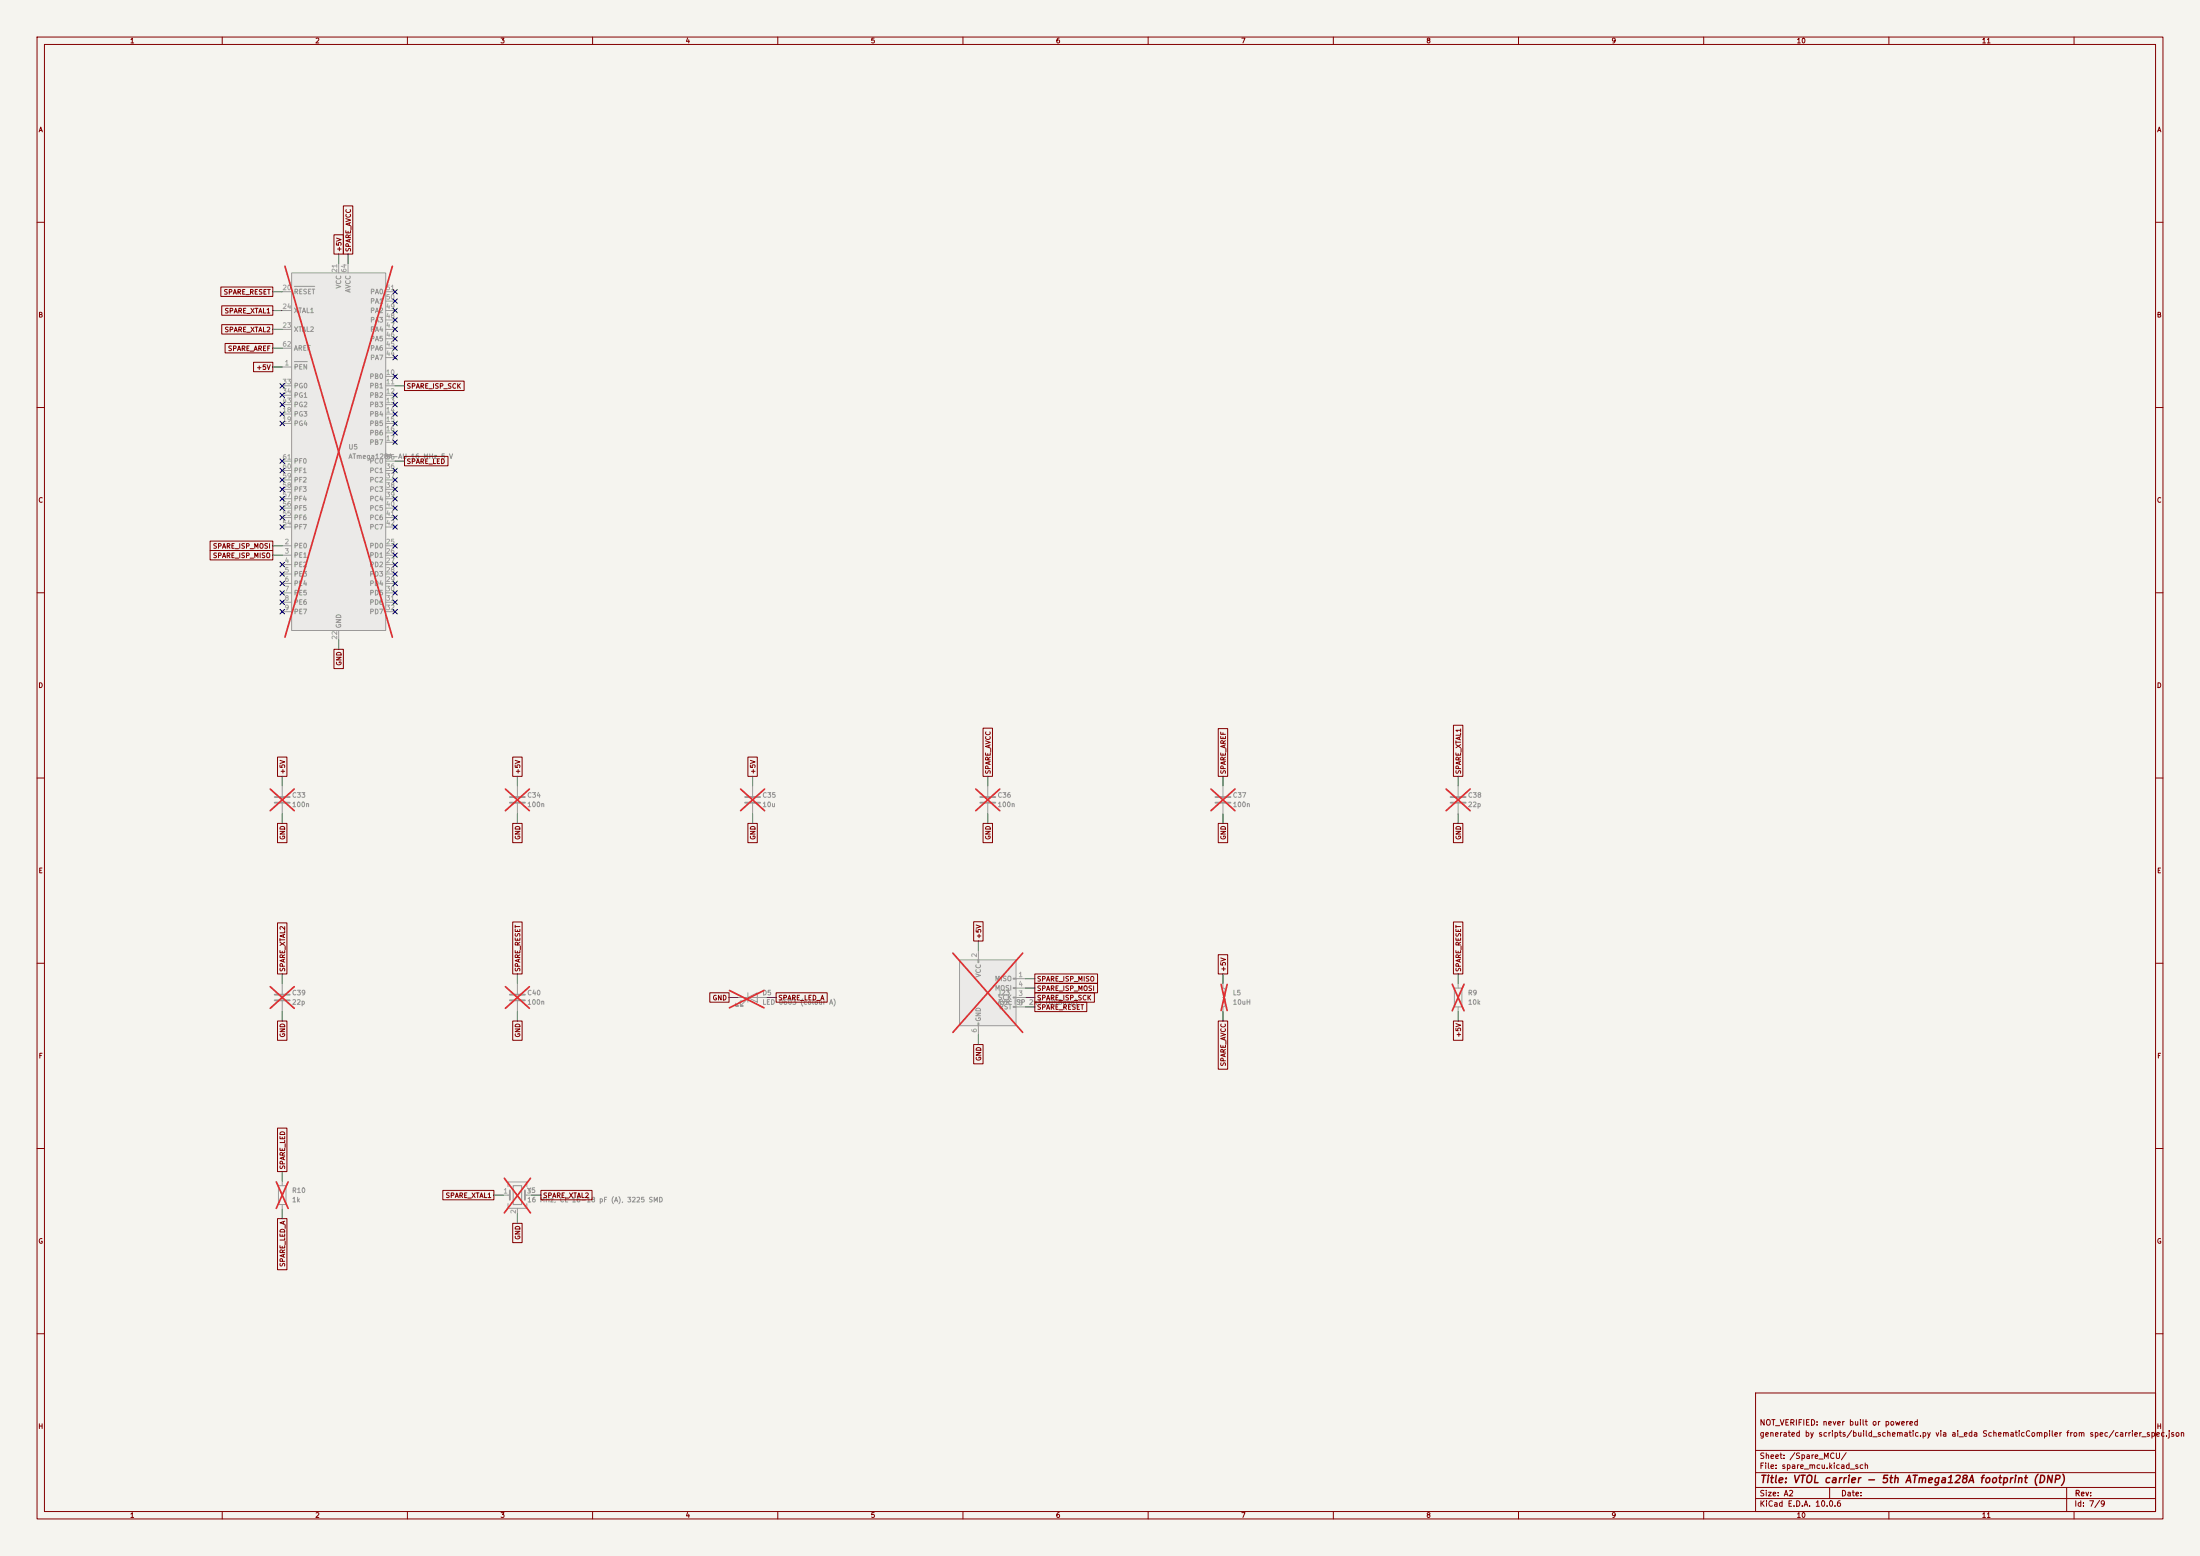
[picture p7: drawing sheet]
(kicad_sch
 (version 20260101)
 (generator "eeschema")
 (generator_version "10.0")
 (paper "A2")
 (title_block
  (title "VTOL carrier - 5th ATmega128A footprint (DNP)")
  (comment 1 "generated by scripts/build_schematic.py via ai_eda SchematicCompiler from spec/carrier_spec.json")
  (comment 2 "NOT_VERIFIED: never built or powered"))
 (lib_symbols
  (symbol "Connector:AVR-ISP-6"
   (pin_names
    (offset 1.016)) (exclude_from_sim no) (in_bom yes) (on_board yes)
   (in_pos_files yes)
   (duplicate_pin_numbers_are_jumpers no)
   (property "Reference" "J" (at -6.35 11.43 0) (show_name no) (do_not_autoplace no) (effects (font (size 1.27 1.27)) (justify left)))
   (property "Value" "AVR-ISP-6" (at 0 11.43 0) (show_name no) (do_not_autoplace no) (effects (font (size 1.27 1.27)) (justify left)))
   (property "Footprint" "" (at -6.35 1.27 90) (show_name no) (do_not_autoplace no) (hide yes) (effects (font (size 1.27 1.27))))
   (property "Datasheet" "" (at -32.385 -13.97 0) (show_name no) (do_not_autoplace no) (hide yes) (effects (font (size 1.27 1.27))))
   (property "Description" "Atmel 6-pin ISP connector" (at 0 0 0) (show_name no) (do_not_autoplace no) (hide yes) (effects (font (size 1.27 1.27))))
   (symbol "AVR-ISP-6_0_1"
    (rectangle (start -2.667 10.16) (end -2.413 9.398) (stroke (width 0) (type default)) (fill (type none)))
    (rectangle (start -2.667 -6.858) (end -2.413 -7.62) (stroke (width 0) (type default)) (fill (type none)))
    (rectangle (start 7.62 10.16) (end -7.62 -7.62) (stroke (width 0.254) (type default)) (fill (type background)))
    (rectangle (start 7.62 5.207) (end 6.858 4.953) (stroke (width 0) (type default)) (fill (type none)))
    (rectangle (start 7.62 2.667) (end 6.858 2.413) (stroke (width 0) (type default)) (fill (type none)))
    (rectangle (start 7.62 0.127) (end 6.858 -0.127) (stroke (width 0) (type default)) (fill (type none)))
    (rectangle (start 7.62 -2.413) (end 6.858 -2.667) (stroke (width 0) (type default)) (fill (type none))))
   (symbol "AVR-ISP-6_1_1"
    (pin passive line (at 10.16 5.08 180) (length 2.54) (name "MISO" (effects (font (size 1.27 1.27)))) (number "1" (effects (font (size 1.27 1.27)))))
    (pin passive line (at -2.54 12.7 270) (length 2.54) (name "VCC" (effects (font (size 1.27 1.27)))) (number "2" (effects (font (size 1.27 1.27)))))
    (pin passive line (at 10.16 0 180) (length 2.54) (name "SCK" (effects (font (size 1.27 1.27)))) (number "3" (effects (font (size 1.27 1.27)))))
    (pin passive line (at 10.16 2.54 180) (length 2.54) (name "MOSI" (effects (font (size 1.27 1.27)))) (number "4" (effects (font (size 1.27 1.27)))))
    (pin passive line (at 10.16 -2.54 180) (length 2.54) (name "~{RST}" (effects (font (size 1.27 1.27)))) (number "5" (effects (font (size 1.27 1.27)))))
    (pin passive line (at -2.54 -10.16 90) (length 2.54) (name "GND" (effects (font (size 1.27 1.27)))) (number "6" (effects (font (size 1.27 1.27))))))
   (embedded_fonts no))
  (symbol "Device:C"
   (pin_numbers (hide yes))
   (pin_names
    (offset 0.254)) (exclude_from_sim no) (in_bom yes) (on_board yes)
   (in_pos_files yes)
   (duplicate_pin_numbers_are_jumpers no)
   (property "Reference" "C" (at 0.635 2.54 0) (show_name no) (do_not_autoplace no) (effects (font (size 1.27 1.27)) (justify left)))
   (property "Value" "C" (at 0.635 -2.54 0) (show_name no) (do_not_autoplace no) (effects (font (size 1.27 1.27)) (justify left)))
   (property "Footprint" "" (at 0.9652 -3.81 0) (show_name no) (do_not_autoplace no) (hide yes) (effects (font (size 1.27 1.27))))
   (property "Datasheet" "" (at 0 0 0) (show_name no) (do_not_autoplace no) (hide yes) (effects (font (size 1.27 1.27))))
   (property "Description" "Unpolarized capacitor" (at 0 0 0) (show_name no) (do_not_autoplace no) (hide yes) (effects (font (size 1.27 1.27))))
   (symbol "C_0_1"
    (polyline (pts (xy -2.032 0.762) (xy 2.032 0.762)) (stroke (width 0.508) (type default)) (fill (type none)))
    (polyline (pts (xy -2.032 -0.762) (xy 2.032 -0.762)) (stroke (width 0.508) (type default)) (fill (type none))))
   (symbol "C_1_1"
    (pin passive line (at 0 3.81 270) (length 2.794) (name "" (effects (font (size 1.27 1.27)))) (number "1" (effects (font (size 1.27 1.27)))))
    (pin passive line (at 0 -3.81 90) (length 2.794) (name "" (effects (font (size 1.27 1.27)))) (number "2" (effects (font (size 1.27 1.27))))))
   (embedded_fonts no))
  (symbol "Device:Crystal_GND24"
   (pin_names
    (offset 1.016) (hide yes)) (exclude_from_sim no) (in_bom yes) (on_board yes)
   (in_pos_files yes)
   (duplicate_pin_numbers_are_jumpers no)
   (property "Reference" "Y" (at 3.175 5.08 0) (show_name no) (do_not_autoplace no) (effects (font (size 1.27 1.27)) (justify left)))
   (property "Value" "Crystal_GND24" (at 3.175 3.175 0) (show_name no) (do_not_autoplace no) (effects (font (size 1.27 1.27)) (justify left)))
   (property "Footprint" "" (at 0 0 0) (show_name no) (do_not_autoplace no) (hide yes) (effects (font (size 1.27 1.27))))
   (property "Datasheet" "" (at 0 0 0) (show_name no) (do_not_autoplace no) (hide yes) (effects (font (size 1.27 1.27))))
   (property "Description" "Four pin crystal, GND on pins 2 and 4" (at 0 0 0) (show_name no) (do_not_autoplace no) (hide yes) (effects (font (size 1.27 1.27))))
   (property private "KLC_S3.3" "The rectangle is not a symbol body but a graphical element" (at 0 -12.7 0) (show_name yes) (do_not_autoplace no) (hide yes) (effects (font (size 1.27 1.27))))
   (property private "KLC_S4.1" "Some pins are on 50mil grid to make the symbol small" (at 0 -15.24 0) (show_name yes) (do_not_autoplace no) (hide yes) (effects (font (size 1.27 1.27))))
   (symbol "Crystal_GND24_0_1"
    (polyline (pts (xy -2.54 2.286) (xy -2.54 3.556) (xy 2.54 3.556) (xy 2.54 2.286)) (stroke (width 0) (type default)) (fill (type none)))
    (polyline (pts (xy -2.54 0) (xy -2.032 0)) (stroke (width 0) (type default)) (fill (type none)))
    (polyline (pts (xy -2.54 -2.286) (xy -2.54 -3.556) (xy 2.54 -3.556) (xy 2.54 -2.286)) (stroke (width 0) (type default)) (fill (type none)))
    (polyline (pts (xy -2.032 -1.27) (xy -2.032 1.27)) (stroke (width 0.508) (type default)) (fill (type none)))
    (rectangle (start -1.143 2.54) (end 1.143 -2.54) (stroke (width 0.3048) (type default)) (fill (type none)))
    (polyline (pts (xy 0 -3.81) (xy 0 -3.556)) (stroke (width 0) (type default)) (fill (type none)))
    (polyline (pts (xy 2.032 0) (xy 2.54 0)) (stroke (width 0) (type default)) (fill (type none)))
    (polyline (pts (xy 2.032 -1.27) (xy 2.032 1.27)) (stroke (width 0.508) (type default)) (fill (type none))))
   (symbol "Crystal_GND24_1_1"
    (pin passive line (at -3.81 0 0) (length 1.27) (name "1" (effects (font (size 1.27 1.27)))) (number "1" (effects (font (size 1.27 1.27)))))
    (pin passive line (at 0 -5.08 90) (length 1.27) (name "G" (effects (font (size 1.27 1.27)))) (number "2" (effects (font (size 1.27 1.27)))))
    (pin passive line (at 3.81 0 180) (length 1.27) (name "3" (effects (font (size 1.27 1.27)))) (number "3" (effects (font (size 1.27 1.27)))))
    (pin passive line (at 0 -5.08 90) (length 1.27) (hide yes) (name "G" (effects (font (size 1.27 1.27)))) (number "4" (effects (font (size 1.27 1.27))))))
   (embedded_fonts no))
  (symbol "Device:L"
   (pin_numbers (hide yes))
   (pin_names
    (offset 1.016) (hide yes)) (exclude_from_sim no) (in_bom yes) (on_board yes)
   (in_pos_files yes)
   (duplicate_pin_numbers_are_jumpers no)
   (property "Reference" "L" (at -1.27 0 90) (show_name no) (do_not_autoplace no) (effects (font (size 1.27 1.27))))
   (property "Value" "L" (at 1.905 0 90) (show_name no) (do_not_autoplace no) (effects (font (size 1.27 1.27))))
   (property "Footprint" "" (at 0 0 0) (show_name no) (do_not_autoplace no) (hide yes) (effects (font (size 1.27 1.27))))
   (property "Datasheet" "" (at 0 0 0) (show_name no) (do_not_autoplace no) (hide yes) (effects (font (size 1.27 1.27))))
   (property "Description" "Inductor" (at 0 0 0) (show_name no) (do_not_autoplace no) (hide yes) (effects (font (size 1.27 1.27))))
   (symbol "L_0_1"
    (arc (start 0 2.54) (mid 0.6323 1.905) (end 0 1.27) (stroke (width 0) (type default)) (fill (type none)))
    (arc (start 0 1.27) (mid 0.6323 0.635) (end 0 0) (stroke (width 0) (type default)) (fill (type none)))
    (arc (start 0 0) (mid 0.6323 -0.635) (end 0 -1.27) (stroke (width 0) (type default)) (fill (type none)))
    (arc (start 0 -1.27) (mid 0.6323 -1.905) (end 0 -2.54) (stroke (width 0) (type default)) (fill (type none))))
   (symbol "L_1_1"
    (pin passive line (at 0 3.81 270) (length 1.27) (name "1" (effects (font (size 1.27 1.27)))) (number "1" (effects (font (size 1.27 1.27)))))
    (pin passive line (at 0 -3.81 90) (length 1.27) (name "2" (effects (font (size 1.27 1.27)))) (number "2" (effects (font (size 1.27 1.27))))))
   (embedded_fonts no))
  (symbol "Device:LED"
   (pin_numbers (hide yes))
   (pin_names
    (offset 1.016) (hide yes)) (exclude_from_sim no) (in_bom yes) (on_board yes)
   (in_pos_files yes)
   (duplicate_pin_numbers_are_jumpers no)
   (property "Reference" "D" (at 0 2.54 0) (show_name no) (do_not_autoplace no) (effects (font (size 1.27 1.27))))
   (property "Value" "LED" (at 0 -2.54 0) (show_name no) (do_not_autoplace no) (effects (font (size 1.27 1.27))))
   (property "Footprint" "" (at 0 0 0) (show_name no) (do_not_autoplace no) (hide yes) (effects (font (size 1.27 1.27))))
   (property "Datasheet" "" (at 0 0 0) (show_name no) (do_not_autoplace no) (hide yes) (effects (font (size 1.27 1.27))))
   (property "Description" "Light emitting diode" (at 0 0 0) (show_name no) (do_not_autoplace no) (hide yes) (effects (font (size 1.27 1.27))))
   (property "Sim.Pins" "1=K 2=A" (at 0 0 0) (show_name no) (do_not_autoplace no) (hide yes) (effects (font (size 1.27 1.27))))
   (symbol "LED_0_1"
    (polyline (pts (xy -3.048 -0.762) (xy -4.572 -2.286) (xy -3.81 -2.286) (xy -4.572 -2.286) (xy -4.572 -1.524)) (stroke (width 0) (type default)) (fill (type none)))
    (polyline (pts (xy -1.778 -0.762) (xy -3.302 -2.286) (xy -2.54 -2.286) (xy -3.302 -2.286) (xy -3.302 -1.524)) (stroke (width 0) (type default)) (fill (type none)))
    (polyline (pts (xy -1.27 0) (xy 1.27 0)) (stroke (width 0) (type default)) (fill (type none)))
    (polyline (pts (xy -1.27 -1.27) (xy -1.27 1.27)) (stroke (width 0.254) (type default)) (fill (type none)))
    (polyline (pts (xy 1.27 -1.27) (xy 1.27 1.27) (xy -1.27 0) (xy 1.27 -1.27)) (stroke (width 0.254) (type default)) (fill (type none))))
   (symbol "LED_1_1"
    (pin passive line (at -3.81 0 0) (length 2.54) (name "K" (effects (font (size 1.27 1.27)))) (number "1" (effects (font (size 1.27 1.27)))))
    (pin passive line (at 3.81 0 180) (length 2.54) (name "A" (effects (font (size 1.27 1.27)))) (number "2" (effects (font (size 1.27 1.27))))))
   (embedded_fonts no))
  (symbol "Device:R"
   (pin_numbers (hide yes))
   (pin_names
    (offset 0)) (exclude_from_sim no) (in_bom yes) (on_board yes)
   (in_pos_files yes)
   (duplicate_pin_numbers_are_jumpers no)
   (property "Reference" "R" (at 2.032 0 90) (show_name no) (do_not_autoplace no) (effects (font (size 1.27 1.27))))
   (property "Value" "R" (at 0 0 90) (show_name no) (do_not_autoplace no) (effects (font (size 1.27 1.27))))
   (property "Footprint" "" (at -1.778 0 90) (show_name no) (do_not_autoplace no) (hide yes) (effects (font (size 1.27 1.27))))
   (property "Datasheet" "" (at 0 0 0) (show_name no) (do_not_autoplace no) (hide yes) (effects (font (size 1.27 1.27))))
   (property "Description" "Resistor" (at 0 0 0) (show_name no) (do_not_autoplace no) (hide yes) (effects (font (size 1.27 1.27))))
   (symbol "R_0_1"
    (rectangle (start -1.016 -2.54) (end 1.016 2.54) (stroke (width 0.254) (type default)) (fill (type none))))
   (symbol "R_1_1"
    (pin passive line (at 0 3.81 270) (length 1.27) (name "" (effects (font (size 1.27 1.27)))) (number "1" (effects (font (size 1.27 1.27)))))
    (pin passive line (at 0 -3.81 90) (length 1.27) (name "" (effects (font (size 1.27 1.27)))) (number "2" (effects (font (size 1.27 1.27))))))
   (embedded_fonts no))
  (symbol "MCU_Microchip_ATmega:ATmega128A-A" (exclude_from_sim no) (in_bom yes) (on_board yes)
   (in_pos_files yes)
   (duplicate_pin_numbers_are_jumpers no)
   (property "Reference" "U" (at -12.7 49.53 0) (show_name no) (do_not_autoplace no) (effects (font (size 1.27 1.27)) (justify left bottom)))
   (property "Value" "ATmega128A-A" (at 2.54 -49.53 0) (show_name no) (do_not_autoplace no) (effects (font (size 1.27 1.27)) (justify left top)))
   (property "Footprint" "Package_QFP:TQFP-64_14x14mm_P0.8mm" (at 0 0 0) (show_name no) (do_not_autoplace no) (hide yes) (effects (font (size 1.27 1.27)
    (italic yes))))
   (property "Datasheet" "http://ww1.microchip.com/downloads/en/DeviceDoc/Atmel-8151-8-bit-AVR-ATmega128A_Datasheet.pdf" (at 0 0 0) (show_name no) (do_not_autoplace no) (hide yes) (effects (font (size 1.27 1.27))))
   (property "Description" "16MHz, 128kB Flash, 4kB SRAM, 4kB EEPROM, TQFP-64" (at 0 0 0) (show_name no) (do_not_autoplace no) (hide yes) (effects (font (size 1.27 1.27))))
   (symbol "ATmega128A-A_0_1"
    (rectangle (start -12.7 -48.26) (end 12.7 48.26) (stroke (width 0.254) (type default)) (fill (type background))))
   (symbol "ATmega128A-A_1_1"
    (pin input line (at -15.24 22.86 0) (length 2.54) (name "~{PEN}" (effects (font (size 1.27 1.27)))) (number "1" (effects (font (size 1.27 1.27)))))
    (pin bidirectional line (at -15.24 -25.4 0) (length 2.54) (name "PE0" (effects (font (size 1.27 1.27)))) (number "2" (effects (font (size 1.27 1.27)))))
    (pin bidirectional line (at -15.24 -27.94 0) (length 2.54) (name "PE1" (effects (font (size 1.27 1.27)))) (number "3" (effects (font (size 1.27 1.27)))))
    (pin bidirectional line (at -15.24 -30.48 0) (length 2.54) (name "PE2" (effects (font (size 1.27 1.27)))) (number "4" (effects (font (size 1.27 1.27)))))
    (pin bidirectional line (at -15.24 -33.02 0) (length 2.54) (name "PE3" (effects (font (size 1.27 1.27)))) (number "5" (effects (font (size 1.27 1.27)))))
    (pin bidirectional line (at -15.24 -35.56 0) (length 2.54) (name "PE4" (effects (font (size 1.27 1.27)))) (number "6" (effects (font (size 1.27 1.27)))))
    (pin bidirectional line (at -15.24 -38.1 0) (length 2.54) (name "PE5" (effects (font (size 1.27 1.27)))) (number "7" (effects (font (size 1.27 1.27)))))
    (pin bidirectional line (at -15.24 -40.64 0) (length 2.54) (name "PE6" (effects (font (size 1.27 1.27)))) (number "8" (effects (font (size 1.27 1.27)))))
    (pin bidirectional line (at -15.24 -43.18 0) (length 2.54) (name "PE7" (effects (font (size 1.27 1.27)))) (number "9" (effects (font (size 1.27 1.27)))))
    (pin bidirectional line (at 15.24 20.32 180) (length 2.54) (name "PB0" (effects (font (size 1.27 1.27)))) (number "10" (effects (font (size 1.27 1.27)))))
    (pin bidirectional line (at 15.24 17.78 180) (length 2.54) (name "PB1" (effects (font (size 1.27 1.27)))) (number "11" (effects (font (size 1.27 1.27)))))
    (pin bidirectional line (at 15.24 15.24 180) (length 2.54) (name "PB2" (effects (font (size 1.27 1.27)))) (number "12" (effects (font (size 1.27 1.27)))))
    (pin bidirectional line (at 15.24 12.7 180) (length 2.54) (name "PB3" (effects (font (size 1.27 1.27)))) (number "13" (effects (font (size 1.27 1.27)))))
    (pin bidirectional line (at 15.24 10.16 180) (length 2.54) (name "PB4" (effects (font (size 1.27 1.27)))) (number "14" (effects (font (size 1.27 1.27)))))
    (pin bidirectional line (at 15.24 7.62 180) (length 2.54) (name "PB5" (effects (font (size 1.27 1.27)))) (number "15" (effects (font (size 1.27 1.27)))))
    (pin bidirectional line (at 15.24 5.08 180) (length 2.54) (name "PB6" (effects (font (size 1.27 1.27)))) (number "16" (effects (font (size 1.27 1.27)))))
    (pin bidirectional line (at 15.24 2.54 180) (length 2.54) (name "PB7" (effects (font (size 1.27 1.27)))) (number "17" (effects (font (size 1.27 1.27)))))
    (pin bidirectional line (at -15.24 10.16 0) (length 2.54) (name "PG3" (effects (font (size 1.27 1.27)))) (number "18" (effects (font (size 1.27 1.27)))))
    (pin bidirectional line (at -15.24 7.62 0) (length 2.54) (name "PG4" (effects (font (size 1.27 1.27)))) (number "19" (effects (font (size 1.27 1.27)))))
    (pin input line (at -15.24 43.18 0) (length 2.54) (name "~{RESET}" (effects (font (size 1.27 1.27)))) (number "20" (effects (font (size 1.27 1.27)))))
    (pin power_in line (at 0 50.8 270) (length 2.54) (name "VCC" (effects (font (size 1.27 1.27)))) (number "21" (effects (font (size 1.27 1.27)))))
    (pin power_in line (at 0 -50.8 90) (length 2.54) (name "GND" (effects (font (size 1.27 1.27)))) (number "22" (effects (font (size 1.27 1.27)))))
    (pin output line (at -15.24 33.02 0) (length 2.54) (name "XTAL2" (effects (font (size 1.27 1.27)))) (number "23" (effects (font (size 1.27 1.27)))))
    (pin input line (at -15.24 38.1 0) (length 2.54) (name "XTAL1" (effects (font (size 1.27 1.27)))) (number "24" (effects (font (size 1.27 1.27)))))
    (pin bidirectional line (at 15.24 -25.4 180) (length 2.54) (name "PD0" (effects (font (size 1.27 1.27)))) (number "25" (effects (font (size 1.27 1.27)))))
    (pin bidirectional line (at 15.24 -27.94 180) (length 2.54) (name "PD1" (effects (font (size 1.27 1.27)))) (number "26" (effects (font (size 1.27 1.27)))))
    (pin bidirectional line (at 15.24 -30.48 180) (length 2.54) (name "PD2" (effects (font (size 1.27 1.27)))) (number "27" (effects (font (size 1.27 1.27)))))
    (pin bidirectional line (at 15.24 -33.02 180) (length 2.54) (name "PD3" (effects (font (size 1.27 1.27)))) (number "28" (effects (font (size 1.27 1.27)))))
    (pin bidirectional line (at 15.24 -35.56 180) (length 2.54) (name "PD4" (effects (font (size 1.27 1.27)))) (number "29" (effects (font (size 1.27 1.27)))))
    (pin bidirectional line (at 15.24 -38.1 180) (length 2.54) (name "PD5" (effects (font (size 1.27 1.27)))) (number "30" (effects (font (size 1.27 1.27)))))
    (pin bidirectional line (at 15.24 -40.64 180) (length 2.54) (name "PD6" (effects (font (size 1.27 1.27)))) (number "31" (effects (font (size 1.27 1.27)))))
    (pin bidirectional line (at 15.24 -43.18 180) (length 2.54) (name "PD7" (effects (font (size 1.27 1.27)))) (number "32" (effects (font (size 1.27 1.27)))))
    (pin bidirectional line (at -15.24 17.78 0) (length 2.54) (name "PG0" (effects (font (size 1.27 1.27)))) (number "33" (effects (font (size 1.27 1.27)))))
    (pin bidirectional line (at -15.24 15.24 0) (length 2.54) (name "PG1" (effects (font (size 1.27 1.27)))) (number "34" (effects (font (size 1.27 1.27)))))
    (pin bidirectional line (at 15.24 -2.54 180) (length 2.54) (name "PC0" (effects (font (size 1.27 1.27)))) (number "35" (effects (font (size 1.27 1.27)))))
    (pin bidirectional line (at 15.24 -5.08 180) (length 2.54) (name "PC1" (effects (font (size 1.27 1.27)))) (number "36" (effects (font (size 1.27 1.27)))))
    (pin bidirectional line (at 15.24 -7.62 180) (length 2.54) (name "PC2" (effects (font (size 1.27 1.27)))) (number "37" (effects (font (size 1.27 1.27)))))
    (pin bidirectional line (at 15.24 -10.16 180) (length 2.54) (name "PC3" (effects (font (size 1.27 1.27)))) (number "38" (effects (font (size 1.27 1.27)))))
    (pin bidirectional line (at 15.24 -12.7 180) (length 2.54) (name "PC4" (effects (font (size 1.27 1.27)))) (number "39" (effects (font (size 1.27 1.27)))))
    (pin bidirectional line (at 15.24 -15.24 180) (length 2.54) (name "PC5" (effects (font (size 1.27 1.27)))) (number "40" (effects (font (size 1.27 1.27)))))
    (pin bidirectional line (at 15.24 -17.78 180) (length 2.54) (name "PC6" (effects (font (size 1.27 1.27)))) (number "41" (effects (font (size 1.27 1.27)))))
    (pin bidirectional line (at 15.24 -20.32 180) (length 2.54) (name "PC7" (effects (font (size 1.27 1.27)))) (number "42" (effects (font (size 1.27 1.27)))))
    (pin bidirectional line (at -15.24 12.7 0) (length 2.54) (name "PG2" (effects (font (size 1.27 1.27)))) (number "43" (effects (font (size 1.27 1.27)))))
    (pin bidirectional line (at 15.24 25.4 180) (length 2.54) (name "PA7" (effects (font (size 1.27 1.27)))) (number "44" (effects (font (size 1.27 1.27)))))
    (pin bidirectional line (at 15.24 27.94 180) (length 2.54) (name "PA6" (effects (font (size 1.27 1.27)))) (number "45" (effects (font (size 1.27 1.27)))))
    (pin bidirectional line (at 15.24 30.48 180) (length 2.54) (name "PA5" (effects (font (size 1.27 1.27)))) (number "46" (effects (font (size 1.27 1.27)))))
    (pin bidirectional line (at 15.24 33.02 180) (length 2.54) (name "PA4" (effects (font (size 1.27 1.27)))) (number "47" (effects (font (size 1.27 1.27)))))
    (pin bidirectional line (at 15.24 35.56 180) (length 2.54) (name "PA3" (effects (font (size 1.27 1.27)))) (number "48" (effects (font (size 1.27 1.27)))))
    (pin bidirectional line (at 15.24 38.1 180) (length 2.54) (name "PA2" (effects (font (size 1.27 1.27)))) (number "49" (effects (font (size 1.27 1.27)))))
    (pin bidirectional line (at 15.24 40.64 180) (length 2.54) (name "PA1" (effects (font (size 1.27 1.27)))) (number "50" (effects (font (size 1.27 1.27)))))
    (pin bidirectional line (at 15.24 43.18 180) (length 2.54) (name "PA0" (effects (font (size 1.27 1.27)))) (number "51" (effects (font (size 1.27 1.27)))))
    (pin passive line (at 0 50.8 270) (length 2.54) (hide yes) (name "VCC" (effects (font (size 1.27 1.27)))) (number "52" (effects (font (size 1.27 1.27)))))
    (pin passive line (at 0 -50.8 90) (length 2.54) (hide yes) (name "GND" (effects (font (size 1.27 1.27)))) (number "53" (effects (font (size 1.27 1.27)))))
    (pin bidirectional line (at -15.24 -20.32 0) (length 2.54) (name "PF7" (effects (font (size 1.27 1.27)))) (number "54" (effects (font (size 1.27 1.27)))))
    (pin bidirectional line (at -15.24 -17.78 0) (length 2.54) (name "PF6" (effects (font (size 1.27 1.27)))) (number "55" (effects (font (size 1.27 1.27)))))
    (pin bidirectional line (at -15.24 -15.24 0) (length 2.54) (name "PF5" (effects (font (size 1.27 1.27)))) (number "56" (effects (font (size 1.27 1.27)))))
    (pin bidirectional line (at -15.24 -12.7 0) (length 2.54) (name "PF4" (effects (font (size 1.27 1.27)))) (number "57" (effects (font (size 1.27 1.27)))))
    (pin bidirectional line (at -15.24 -10.16 0) (length 2.54) (name "PF3" (effects (font (size 1.27 1.27)))) (number "58" (effects (font (size 1.27 1.27)))))
    (pin bidirectional line (at -15.24 -7.62 0) (length 2.54) (name "PF2" (effects (font (size 1.27 1.27)))) (number "59" (effects (font (size 1.27 1.27)))))
    (pin bidirectional line (at -15.24 -5.08 0) (length 2.54) (name "PF1" (effects (font (size 1.27 1.27)))) (number "60" (effects (font (size 1.27 1.27)))))
    (pin bidirectional line (at -15.24 -2.54 0) (length 2.54) (name "PF0" (effects (font (size 1.27 1.27)))) (number "61" (effects (font (size 1.27 1.27)))))
    (pin passive line (at -15.24 27.94 0) (length 2.54) (name "AREF" (effects (font (size 1.27 1.27)))) (number "62" (effects (font (size 1.27 1.27)))))
    (pin passive line (at 0 -50.8 90) (length 2.54) (hide yes) (name "GND" (effects (font (size 1.27 1.27)))) (number "63" (effects (font (size 1.27 1.27)))))
    (pin power_in line (at 2.54 50.8 270) (length 2.54) (name "AVCC" (effects (font (size 1.27 1.27)))) (number "64" (effects (font (size 1.27 1.27))))))
   (embedded_fonts no)))
 (no_connect
  (at 76.2 152.4))
 (no_connect
  (at 76.2 154.94))
 (no_connect
  (at 76.2 157.48))
 (no_connect
  (at 76.2 160.02))
 (no_connect
  (at 76.2 162.56))
 (no_connect
  (at 76.2 165.1))
 (no_connect
  (at 106.68 101.6))
 (no_connect
  (at 106.68 106.68))
 (no_connect
  (at 106.68 109.22))
 (no_connect
  (at 106.68 111.76))
 (no_connect
  (at 106.68 114.3))
 (no_connect
  (at 106.68 116.84))
 (no_connect
  (at 106.68 119.38))
 (no_connect
  (at 76.2 111.76))
 (no_connect
  (at 76.2 114.3))
 (no_connect
  (at 106.68 147.32))
 (no_connect
  (at 106.68 149.86))
 (no_connect
  (at 106.68 152.4))
 (no_connect
  (at 106.68 154.94))
 (no_connect
  (at 106.68 157.48))
 (no_connect
  (at 106.68 160.02))
 (no_connect
  (at 106.68 162.56))
 (no_connect
  (at 106.68 165.1))
 (no_connect
  (at 76.2 104.14))
 (no_connect
  (at 76.2 106.68))
 (no_connect
  (at 106.68 127))
 (no_connect
  (at 106.68 129.54))
 (no_connect
  (at 106.68 132.08))
 (no_connect
  (at 106.68 134.62))
 (no_connect
  (at 106.68 137.16))
 (no_connect
  (at 106.68 139.7))
 (no_connect
  (at 106.68 142.24))
 (no_connect
  (at 76.2 109.22))
 (no_connect
  (at 106.68 96.52))
 (no_connect
  (at 106.68 93.98))
 (no_connect
  (at 106.68 91.44))
 (no_connect
  (at 106.68 88.9))
 (no_connect
  (at 106.68 86.36))
 (no_connect
  (at 106.68 83.82))
 (no_connect
  (at 106.68 81.28))
 (no_connect
  (at 106.68 78.74))
 (no_connect
  (at 76.2 142.24))
 (no_connect
  (at 76.2 139.7))
 (no_connect
  (at 76.2 137.16))
 (no_connect
  (at 76.2 134.62))
 (no_connect
  (at 76.2 132.08))
 (no_connect
  (at 76.2 129.54))
 (no_connect
  (at 76.2 127))
 (no_connect
  (at 76.2 124.46))
 (wire
  (pts (xy 76.2 212.09) (xy 76.2 209.55))
  (stroke (width 0) (type default)))
 (wire
  (pts (xy 139.7 212.09) (xy 139.7 209.55))
  (stroke (width 0) (type default)))
 (wire
  (pts (xy 203.2 212.09) (xy 203.2 209.55))
  (stroke (width 0) (type default)))
 (wire
  (pts (xy 264.16 256.54) (xy 264.16 254))
  (stroke (width 0) (type default)))
 (wire
  (pts (xy 330.2 265.43) (xy 330.2 262.89))
  (stroke (width 0) (type default)))
 (wire
  (pts (xy 393.7 273.05) (xy 393.7 275.59))
  (stroke (width 0) (type default)))
 (wire
  (pts (xy 76.2 99.06) (xy 73.66 99.06))
  (stroke (width 0) (type default)))
 (wire
  (pts (xy 91.44 71.12) (xy 91.44 68.58))
  (stroke (width 0) (type default)))
 (wire
  (pts (xy 76.2 219.71) (xy 76.2 222.25))
  (stroke (width 0) (type default)))
 (wire
  (pts (xy 139.7 219.71) (xy 139.7 222.25))
  (stroke (width 0) (type default)))
 (wire
  (pts (xy 203.2 219.71) (xy 203.2 222.25))
  (stroke (width 0) (type default)))
 (wire
  (pts (xy 266.7 219.71) (xy 266.7 222.25))
  (stroke (width 0) (type default)))
 (wire
  (pts (xy 330.2 219.71) (xy 330.2 222.25))
  (stroke (width 0) (type default)))
 (wire
  (pts (xy 393.7 219.71) (xy 393.7 222.25))
  (stroke (width 0) (type default)))
 (wire
  (pts (xy 76.2 273.05) (xy 76.2 275.59))
  (stroke (width 0) (type default)))
 (wire
  (pts (xy 139.7 273.05) (xy 139.7 275.59))
  (stroke (width 0) (type default)))
 (wire
  (pts (xy 199.39 269.24) (xy 196.85 269.24))
  (stroke (width 0) (type default)))
 (wire
  (pts (xy 264.16 279.4) (xy 264.16 281.94))
  (stroke (width 0) (type default)))
 (wire
  (pts (xy 91.44 172.72) (xy 91.44 175.26))
  (stroke (width 0) (type default)))
 (wire
  (pts (xy 139.7 327.66) (xy 139.7 330.2))
  (stroke (width 0) (type default)))
 (wire
  (pts (xy 330.2 212.09) (xy 330.2 209.55))
  (stroke (width 0) (type default)))
 (wire
  (pts (xy 76.2 93.98) (xy 73.66 93.98))
  (stroke (width 0) (type default)))
 (wire
  (pts (xy 266.7 212.09) (xy 266.7 209.55))
  (stroke (width 0) (type default)))
 (wire
  (pts (xy 330.2 273.05) (xy 330.2 275.59))
  (stroke (width 0) (type default)))
 (wire
  (pts (xy 93.98 71.12) (xy 93.98 68.58))
  (stroke (width 0) (type default)))
 (wire
  (pts (xy 276.86 264.16) (xy 279.4 264.16))
  (stroke (width 0) (type default)))
 (wire
  (pts (xy 76.2 149.86) (xy 73.66 149.86))
  (stroke (width 0) (type default)))
 (wire
  (pts (xy 276.86 266.7) (xy 279.4 266.7))
  (stroke (width 0) (type default)))
 (wire
  (pts (xy 76.2 147.32) (xy 73.66 147.32))
  (stroke (width 0) (type default)))
 (wire
  (pts (xy 276.86 269.24) (xy 279.4 269.24))
  (stroke (width 0) (type default)))
 (wire
  (pts (xy 106.68 104.14) (xy 109.22 104.14))
  (stroke (width 0) (type default)))
 (wire
  (pts (xy 76.2 318.77) (xy 76.2 316.23))
  (stroke (width 0) (type default)))
 (wire
  (pts (xy 106.68 124.46) (xy 109.22 124.46))
  (stroke (width 0) (type default)))
 (wire
  (pts (xy 207.01 269.24) (xy 209.55 269.24))
  (stroke (width 0) (type default)))
 (wire
  (pts (xy 76.2 326.39) (xy 76.2 328.93))
  (stroke (width 0) (type default)))
 (wire
  (pts (xy 139.7 265.43) (xy 139.7 262.89))
  (stroke (width 0) (type default)))
 (wire
  (pts (xy 276.86 271.78) (xy 279.4 271.78))
  (stroke (width 0) (type default)))
 (wire
  (pts (xy 393.7 265.43) (xy 393.7 262.89))
  (stroke (width 0) (type default)))
 (wire
  (pts (xy 76.2 78.74) (xy 73.66 78.74))
  (stroke (width 0) (type default)))
 (wire
  (pts (xy 393.7 212.09) (xy 393.7 209.55))
  (stroke (width 0) (type default)))
 (wire
  (pts (xy 76.2 83.82) (xy 73.66 83.82))
  (stroke (width 0) (type default)))
 (wire
  (pts (xy 135.89 322.58) (xy 133.35 322.58))
  (stroke (width 0) (type default)))
 (wire
  (pts (xy 76.2 265.43) (xy 76.2 262.89))
  (stroke (width 0) (type default)))
 (wire
  (pts (xy 76.2 88.9) (xy 73.66 88.9))
  (stroke (width 0) (type default)))
 (wire
  (pts (xy 143.51 322.58) (xy 146.05 322.58))
  (stroke (width 0) (type default)))
 (global_label "+5V"
  (shape passive)
  (at 76.2 209.55 90)
  (effects (font (size 1.27 1.27)) (justify left)))
 (global_label "+5V"
  (shape passive)
  (at 139.7 209.55 90)
  (effects (font (size 1.27 1.27)) (justify left)))
 (global_label "+5V"
  (shape passive)
  (at 203.2 209.55 90)
  (effects (font (size 1.27 1.27)) (justify left)))
 (global_label "+5V"
  (shape passive)
  (at 264.16 254 90)
  (effects (font (size 1.27 1.27)) (justify left)))
 (global_label "+5V"
  (shape passive)
  (at 330.2 262.89 90)
  (effects (font (size 1.27 1.27)) (justify left)))
 (global_label "+5V"
  (shape passive)
  (at 393.7 275.59 270)
  (effects (font (size 1.27 1.27)) (justify right)))
 (global_label "+5V"
  (shape passive)
  (at 73.66 99.06 180)
  (effects (font (size 1.27 1.27)) (justify right)))
 (global_label "+5V"
  (shape passive)
  (at 91.44 68.58 90)
  (effects (font (size 1.27 1.27)) (justify left)))
 (global_label "GND"
  (shape passive)
  (at 76.2 222.25 270)
  (effects (font (size 1.27 1.27)) (justify right)))
 (global_label "GND"
  (shape passive)
  (at 139.7 222.25 270)
  (effects (font (size 1.27 1.27)) (justify right)))
 (global_label "GND"
  (shape passive)
  (at 203.2 222.25 270)
  (effects (font (size 1.27 1.27)) (justify right)))
 (global_label "GND"
  (shape passive)
  (at 266.7 222.25 270)
  (effects (font (size 1.27 1.27)) (justify right)))
 (global_label "GND"
  (shape passive)
  (at 330.2 222.25 270)
  (effects (font (size 1.27 1.27)) (justify right)))
 (global_label "GND"
  (shape passive)
  (at 393.7 222.25 270)
  (effects (font (size 1.27 1.27)) (justify right)))
 (global_label "GND"
  (shape passive)
  (at 76.2 275.59 270)
  (effects (font (size 1.27 1.27)) (justify right)))
 (global_label "GND"
  (shape passive)
  (at 139.7 275.59 270)
  (effects (font (size 1.27 1.27)) (justify right)))
 (global_label "GND"
  (shape passive)
  (at 196.85 269.24 180)
  (effects (font (size 1.27 1.27)) (justify right)))
 (global_label "GND"
  (shape passive)
  (at 264.16 281.94 270)
  (effects (font (size 1.27 1.27)) (justify right)))
 (global_label "GND"
  (shape passive)
  (at 91.44 175.26 270)
  (effects (font (size 1.27 1.27)) (justify right)))
 (global_label "GND"
  (shape passive)
  (at 139.7 330.2 270)
  (effects (font (size 1.27 1.27)) (justify right)))
 (global_label "SPARE_AREF"
  (shape passive)
  (at 330.2 209.55 90)
  (effects (font (size 1.27 1.27)) (justify left)))
 (global_label "SPARE_AREF"
  (shape passive)
  (at 73.66 93.98 180)
  (effects (font (size 1.27 1.27)) (justify right)))
 (global_label "SPARE_AVCC"
  (shape passive)
  (at 266.7 209.55 90)
  (effects (font (size 1.27 1.27)) (justify left)))
 (global_label "SPARE_AVCC"
  (shape passive)
  (at 330.2 275.59 270)
  (effects (font (size 1.27 1.27)) (justify right)))
 (global_label "SPARE_AVCC"
  (shape passive)
  (at 93.98 68.58 90)
  (effects (font (size 1.27 1.27)) (justify left)))
 (global_label "SPARE_ISP_MISO"
  (shape passive)
  (at 279.4 264.16 0)
  (effects (font (size 1.27 1.27)) (justify left)))
 (global_label "SPARE_ISP_MISO"
  (shape passive)
  (at 73.66 149.86 180)
  (effects (font (size 1.27 1.27)) (justify right)))
 (global_label "SPARE_ISP_MOSI"
  (shape passive)
  (at 279.4 266.7 0)
  (effects (font (size 1.27 1.27)) (justify left)))
 (global_label "SPARE_ISP_MOSI"
  (shape passive)
  (at 73.66 147.32 180)
  (effects (font (size 1.27 1.27)) (justify right)))
 (global_label "SPARE_ISP_SCK"
  (shape passive)
  (at 279.4 269.24 0)
  (effects (font (size 1.27 1.27)) (justify left)))
 (global_label "SPARE_ISP_SCK"
  (shape passive)
  (at 109.22 104.14 0)
  (effects (font (size 1.27 1.27)) (justify left)))
 (global_label "SPARE_LED"
  (shape passive)
  (at 76.2 316.23 90)
  (effects (font (size 1.27 1.27)) (justify left)))
 (global_label "SPARE_LED"
  (shape passive)
  (at 109.22 124.46 0)
  (effects (font (size 1.27 1.27)) (justify left)))
 (global_label "SPARE_LED_A"
  (shape passive)
  (at 209.55 269.24 0)
  (effects (font (size 1.27 1.27)) (justify left)))
 (global_label "SPARE_LED_A"
  (shape passive)
  (at 76.2 328.93 270)
  (effects (font (size 1.27 1.27)) (justify right)))
 (global_label "SPARE_RESET"
  (shape passive)
  (at 139.7 262.89 90)
  (effects (font (size 1.27 1.27)) (justify left)))
 (global_label "SPARE_RESET"
  (shape passive)
  (at 279.4 271.78 0)
  (effects (font (size 1.27 1.27)) (justify left)))
 (global_label "SPARE_RESET"
  (shape passive)
  (at 393.7 262.89 90)
  (effects (font (size 1.27 1.27)) (justify left)))
 (global_label "SPARE_RESET"
  (shape passive)
  (at 73.66 78.74 180)
  (effects (font (size 1.27 1.27)) (justify right)))
 (global_label "SPARE_XTAL1"
  (shape passive)
  (at 393.7 209.55 90)
  (effects (font (size 1.27 1.27)) (justify left)))
 (global_label "SPARE_XTAL1"
  (shape passive)
  (at 73.66 83.82 180)
  (effects (font (size 1.27 1.27)) (justify right)))
 (global_label "SPARE_XTAL1"
  (shape passive)
  (at 133.35 322.58 180)
  (effects (font (size 1.27 1.27)) (justify right)))
 (global_label "SPARE_XTAL2"
  (shape passive)
  (at 76.2 262.89 90)
  (effects (font (size 1.27 1.27)) (justify left)))
 (global_label "SPARE_XTAL2"
  (shape passive)
  (at 73.66 88.9 180)
  (effects (font (size 1.27 1.27)) (justify right)))
 (global_label "SPARE_XTAL2"
  (shape passive)
  (at 146.05 322.58 0)
  (effects (font (size 1.27 1.27)) (justify left)))
 (symbol
  (lib_id "Device:C")
  (at 76.2 215.9 0)
  (unit 1)
  (exclude_from_sim yes)
  (in_bom yes)
  (on_board yes)
  (dnp yes)
  (property "Reference" "C33" (at 78.74 214.63 0) (effects (font (size 1.27 1.27)) (justify left)))
  (property "Value" "100n" (at 78.74 217.17 0) (effects (font (size 1.27 1.27)) (justify left)))
  (property "Footprint" "Capacitor_SMD:C_0402_1005Metric" (at 76.2 215.9 0) (hide yes) (effects (font (size 1.27 1.27))))
  (property "Datasheet" "" (at 76.2 215.9 0) (hide yes) (effects (font (size 1.27 1.27))))
  (property "Description" "SPARE VCC pin 21 decoupling [DNP]" (at 76.2 215.9 0) (hide yes) (effects (font (size 1.27 1.27))))
  (pin "1")
  (pin "2"))
 (symbol
  (lib_id "Device:C")
  (at 139.7 215.9 0)
  (unit 1)
  (exclude_from_sim yes)
  (in_bom yes)
  (on_board yes)
  (dnp yes)
  (property "Reference" "C34" (at 142.24 214.63 0) (effects (font (size 1.27 1.27)) (justify left)))
  (property "Value" "100n" (at 142.24 217.17 0) (effects (font (size 1.27 1.27)) (justify left)))
  (property "Footprint" "Capacitor_SMD:C_0402_1005Metric" (at 139.7 215.9 0) (hide yes) (effects (font (size 1.27 1.27))))
  (property "Datasheet" "" (at 139.7 215.9 0) (hide yes) (effects (font (size 1.27 1.27))))
  (property "Description" "SPARE VCC pin 52 decoupling [DNP]" (at 139.7 215.9 0) (hide yes) (effects (font (size 1.27 1.27))))
  (pin "1")
  (pin "2"))
 (symbol
  (lib_id "Device:C")
  (at 203.2 215.9 0)
  (unit 1)
  (exclude_from_sim yes)
  (in_bom yes)
  (on_board yes)
  (dnp yes)
  (property "Reference" "C35" (at 205.74 214.63 0) (effects (font (size 1.27 1.27)) (justify left)))
  (property "Value" "10u" (at 205.74 217.17 0) (effects (font (size 1.27 1.27)) (justify left)))
  (property "Footprint" "Capacitor_SMD:C_0805_2012Metric" (at 203.2 215.9 0) (hide yes) (effects (font (size 1.27 1.27))))
  (property "Datasheet" "" (at 203.2 215.9 0) (hide yes) (effects (font (size 1.27 1.27))))
  (property "Description" "SPARE local bulk [DNP]" (at 203.2 215.9 0) (hide yes) (effects (font (size 1.27 1.27))))
  (pin "1")
  (pin "2"))
 (symbol
  (lib_id "Device:C")
  (at 266.7 215.9 0)
  (unit 1)
  (exclude_from_sim yes)
  (in_bom yes)
  (on_board yes)
  (dnp yes)
  (property "Reference" "C36" (at 269.24 214.63 0) (effects (font (size 1.27 1.27)) (justify left)))
  (property "Value" "100n" (at 269.24 217.17 0) (effects (font (size 1.27 1.27)) (justify left)))
  (property "Footprint" "Capacitor_SMD:C_0402_1005Metric" (at 266.7 215.9 0) (hide yes) (effects (font (size 1.27 1.27))))
  (property "Datasheet" "" (at 266.7 215.9 0) (hide yes) (effects (font (size 1.27 1.27))))
  (property "Description" "SPARE AVCC decoupling [DNP]" (at 266.7 215.9 0) (hide yes) (effects (font (size 1.27 1.27))))
  (pin "1")
  (pin "2"))
 (symbol
  (lib_id "Device:C")
  (at 330.2 215.9 0)
  (unit 1)
  (exclude_from_sim yes)
  (in_bom yes)
  (on_board yes)
  (dnp yes)
  (property "Reference" "C37" (at 332.74 214.63 0) (effects (font (size 1.27 1.27)) (justify left)))
  (property "Value" "100n" (at 332.74 217.17 0) (effects (font (size 1.27 1.27)) (justify left)))
  (property "Footprint" "Capacitor_SMD:C_0603_1608Metric" (at 330.2 215.9 0) (hide yes) (effects (font (size 1.27 1.27))))
  (property "Datasheet" "" (at 330.2 215.9 0) (hide yes) (effects (font (size 1.27 1.27))))
  (property "Description" "SPARE AREF capacitor (internal 2.56 V reference) [DNP]" (at 330.2 215.9 0) (hide yes) (effects (font (size 1.27 1.27))))
  (pin "1")
  (pin "2"))
 (symbol
  (lib_id "Device:C")
  (at 393.7 215.9 0)
  (unit 1)
  (exclude_from_sim yes)
  (in_bom yes)
  (on_board yes)
  (dnp yes)
  (property "Reference" "C38" (at 396.24 214.63 0) (effects (font (size 1.27 1.27)) (justify left)))
  (property "Value" "22p" (at 396.24 217.17 0) (effects (font (size 1.27 1.27)) (justify left)))
  (property "Footprint" "Capacitor_SMD:C_0402_1005Metric" (at 393.7 215.9 0) (hide yes) (effects (font (size 1.27 1.27))))
  (property "Datasheet" "" (at 393.7 215.9 0) (hide yes) (effects (font (size 1.27 1.27))))
  (property "Description" "SPARE crystal load cap [DNP]" (at 393.7 215.9 0) (hide yes) (effects (font (size 1.27 1.27))))
  (pin "1")
  (pin "2"))
 (symbol
  (lib_id "Device:C")
  (at 76.2 269.24 0)
  (unit 1)
  (exclude_from_sim yes)
  (in_bom yes)
  (on_board yes)
  (dnp yes)
  (property "Reference" "C39" (at 78.74 267.97 0) (effects (font (size 1.27 1.27)) (justify left)))
  (property "Value" "22p" (at 78.74 270.51 0) (effects (font (size 1.27 1.27)) (justify left)))
  (property "Footprint" "Capacitor_SMD:C_0402_1005Metric" (at 76.2 269.24 0) (hide yes) (effects (font (size 1.27 1.27))))
  (property "Datasheet" "" (at 76.2 269.24 0) (hide yes) (effects (font (size 1.27 1.27))))
  (property "Description" "SPARE crystal load cap [DNP]" (at 76.2 269.24 0) (hide yes) (effects (font (size 1.27 1.27))))
  (pin "1")
  (pin "2"))
 (symbol
  (lib_id "Device:C")
  (at 139.7 269.24 0)
  (unit 1)
  (exclude_from_sim yes)
  (in_bom yes)
  (on_board yes)
  (dnp yes)
  (property "Reference" "C40" (at 142.24 267.97 0) (effects (font (size 1.27 1.27)) (justify left)))
  (property "Value" "100n" (at 142.24 270.51 0) (effects (font (size 1.27 1.27)) (justify left)))
  (property "Footprint" "Capacitor_SMD:C_0603_1608Metric" (at 139.7 269.24 0) (hide yes) (effects (font (size 1.27 1.27))))
  (property "Datasheet" "" (at 139.7 269.24 0) (hide yes) (effects (font (size 1.27 1.27))))
  (property "Description" "SPARE reset capacitor [DNP]" (at 139.7 269.24 0) (hide yes) (effects (font (size 1.27 1.27))))
  (pin "1")
  (pin "2"))
 (symbol
  (lib_id "Device:LED")
  (at 203.2 269.24 0)
  (unit 1)
  (exclude_from_sim yes)
  (in_bom yes)
  (on_board yes)
  (dnp yes)
  (property "Reference" "D5" (at 205.74 267.97 0) (effects (font (size 1.27 1.27)) (justify left)))
  (property "Value" "LED 0603 (colour A)" (at 205.74 270.51 0) (effects (font (size 1.27 1.27)) (justify left)))
  (property "Footprint" "LED_SMD:LED_0603_1608Metric" (at 203.2 269.24 0) (hide yes) (effects (font (size 1.27 1.27))))
  (property "Datasheet" "" (at 203.2 269.24 0) (hide yes) (effects (font (size 1.27 1.27))))
  (property "Description" "SPARE status LED [DNP]" (at 203.2 269.24 0) (hide yes) (effects (font (size 1.27 1.27))))
  (pin "1")
  (pin "2"))
 (symbol
  (lib_id "Connector:AVR-ISP-6")
  (at 266.7 269.24 0)
  (unit 1)
  (exclude_from_sim yes)
  (in_bom yes)
  (on_board yes)
  (dnp yes)
  (property "Reference" "J23" (at 269.24 267.97 0) (effects (font (size 1.27 1.27)) (justify left)))
  (property "Value" "AVR ISP 2x3 (USBasp)" (at 269.24 270.51 0) (effects (font (size 1.27 1.27)) (justify left)))
  (property "Footprint" "Connector_PinHeader_2.54mm:PinHeader_2x03_P2.54mm_Vertical" (at 266.7 269.24 0) (hide yes) (effects (font (size 1.27 1.27))))
  (property "Datasheet" "" (at 266.7 269.24 0) (hide yes) (effects (font (size 1.27 1.27))))
  (property "Description" "SPARE ISP header (MOSI = PE0/PDI, MISO = PE1/PDO, SCK = PB1) [DNP]" (at 266.7 269.24 0) (hide yes) (effects (font (size 1.27 1.27))))
  (pin "1")
  (pin "2")
  (pin "3")
  (pin "4")
  (pin "5")
  (pin "6"))
 (symbol
  (lib_id "Device:L")
  (at 330.2 269.24 0)
  (unit 1)
  (exclude_from_sim yes)
  (in_bom yes)
  (on_board yes)
  (dnp yes)
  (property "Reference" "L5" (at 332.74 267.97 0) (effects (font (size 1.27 1.27)) (justify left)))
  (property "Value" "10uH" (at 332.74 270.51 0) (effects (font (size 1.27 1.27)) (justify left)))
  (property "Footprint" "Inductor_SMD:L_0805_2012Metric" (at 330.2 269.24 0) (hide yes) (effects (font (size 1.27 1.27))))
  (property "Datasheet" "" (at 330.2 269.24 0) (hide yes) (effects (font (size 1.27 1.27))))
  (property "Description" "SPARE AVCC filter inductor [DNP]" (at 330.2 269.24 0) (hide yes) (effects (font (size 1.27 1.27))))
  (pin "1")
  (pin "2"))
 (symbol
  (lib_id "Device:R")
  (at 393.7 269.24 0)
  (unit 1)
  (exclude_from_sim yes)
  (in_bom yes)
  (on_board yes)
  (dnp yes)
  (property "Reference" "R9" (at 396.24 267.97 0) (effects (font (size 1.27 1.27)) (justify left)))
  (property "Value" "10k" (at 396.24 270.51 0) (effects (font (size 1.27 1.27)) (justify left)))
  (property "Footprint" "Resistor_SMD:R_0603_1608Metric" (at 393.7 269.24 0) (hide yes) (effects (font (size 1.27 1.27))))
  (property "Datasheet" "" (at 393.7 269.24 0) (hide yes) (effects (font (size 1.27 1.27))))
  (property "Description" "SPARE reset pull-up [DNP]" (at 393.7 269.24 0) (hide yes) (effects (font (size 1.27 1.27))))
  (pin "1")
  (pin "2"))
 (symbol
  (lib_id "Device:R")
  (at 76.2 322.58 0)
  (unit 1)
  (exclude_from_sim yes)
  (in_bom yes)
  (on_board yes)
  (dnp yes)
  (property "Reference" "R10" (at 78.74 321.31 0) (effects (font (size 1.27 1.27)) (justify left)))
  (property "Value" "1k" (at 78.74 323.85 0) (effects (font (size 1.27 1.27)) (justify left)))
  (property "Footprint" "Resistor_SMD:R_0603_1608Metric" (at 76.2 322.58 0) (hide yes) (effects (font (size 1.27 1.27))))
  (property "Datasheet" "" (at 76.2 322.58 0) (hide yes) (effects (font (size 1.27 1.27))))
  (property "Description" "SPARE status LED resistor [DNP]" (at 76.2 322.58 0) (hide yes) (effects (font (size 1.27 1.27))))
  (pin "1")
  (pin "2"))
 (symbol
  (lib_id "MCU_Microchip_ATmega:ATmega128A-A")
  (at 91.44 121.92 0)
  (unit 1)
  (exclude_from_sim yes)
  (in_bom yes)
  (on_board yes)
  (dnp yes)
  (property "Reference" "U5" (at 93.98 120.65 0) (effects (font (size 1.27 1.27)) (justify left)))
  (property "Value" "ATmega128A-AU 16 MHz 5 V" (at 93.98 123.19 0) (effects (font (size 1.27 1.27)) (justify left)))
  (property "Footprint" "Package_QFP:TQFP-64_14x14mm_P0.8mm" (at 91.44 121.92 0) (hide yes) (effects (font (size 1.27 1.27))))
  (property "Datasheet" "" (at 91.44 121.92 0) (hide yes) (effects (font (size 1.27 1.27))))
  (property "Description" "SPARE microcontroller [DNP]" (at 91.44 121.92 0) (hide yes) (effects (font (size 1.27 1.27))))
  (pin "1")
  (pin "2")
  (pin "3")
  (pin "4")
  (pin "5")
  (pin "6")
  (pin "7")
  (pin "8")
  (pin "9")
  (pin "10")
  (pin "11")
  (pin "12")
  (pin "13")
  (pin "14")
  (pin "15")
  (pin "16")
  (pin "17")
  (pin "18")
  (pin "19")
  (pin "20")
  (pin "21")
  (pin "22")
  (pin "23")
  (pin "24")
  (pin "25")
  (pin "26")
  (pin "27")
  (pin "28")
  (pin "29")
  (pin "30")
  (pin "31")
  (pin "32")
  (pin "33")
  (pin "34")
  (pin "35")
  (pin "36")
  (pin "37")
  (pin "38")
  (pin "39")
  (pin "40")
  (pin "41")
  (pin "42")
  (pin "43")
  (pin "44")
  (pin "45")
  (pin "46")
  (pin "47")
  (pin "48")
  (pin "49")
  (pin "50")
  (pin "51")
  (pin "52")
  (pin "53")
  (pin "54")
  (pin "55")
  (pin "56")
  (pin "57")
  (pin "58")
  (pin "59")
  (pin "60")
  (pin "61")
  (pin "62")
  (pin "63")
  (pin "64"))
 (symbol
  (lib_id "Device:Crystal_GND24")
  (at 139.7 322.58 0)
  (unit 1)
  (exclude_from_sim yes)
  (in_bom yes)
  (on_board yes)
  (dnp yes)
  (property "Reference" "Y5" (at 142.24 321.31 0) (effects (font (size 1.27 1.27)) (justify left)))
  (property "Value" "16 MHz, CL 16-18 pF (A), 3225 SMD" (at 142.24 323.85 0) (effects (font (size 1.27 1.27)) (justify left)))
  (property "Footprint" "Crystal:Crystal_SMD_3225-4Pin_3.2x2.5mm" (at 139.7 322.58 0) (hide yes) (effects (font (size 1.27 1.27))))
  (property "Datasheet" "" (at 139.7 322.58 0) (hide yes) (effects (font (size 1.27 1.27))))
  (property "Description" "SPARE crystal [DNP]" (at 139.7 322.58 0) (hide yes) (effects (font (size 1.27 1.27))))
  (pin "1")
  (pin "2")
  (pin "3")
  (pin "4"))
 (embedded_fonts no))
